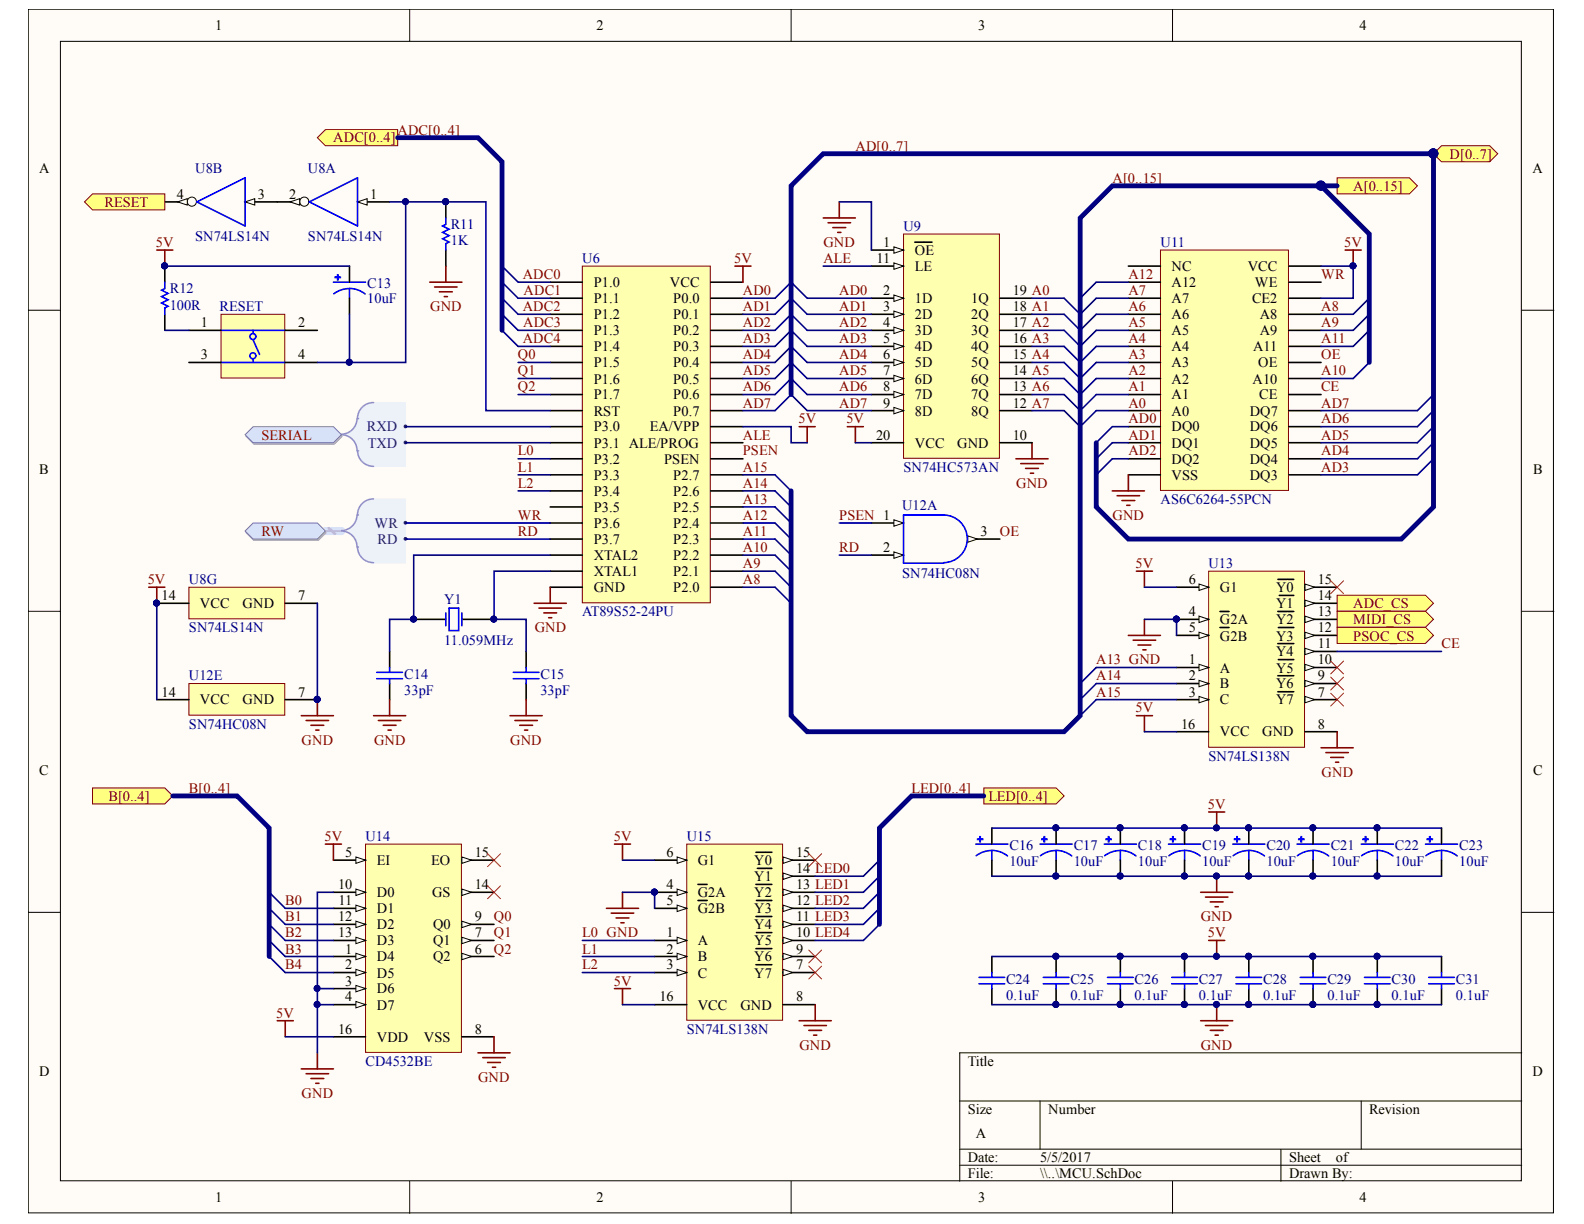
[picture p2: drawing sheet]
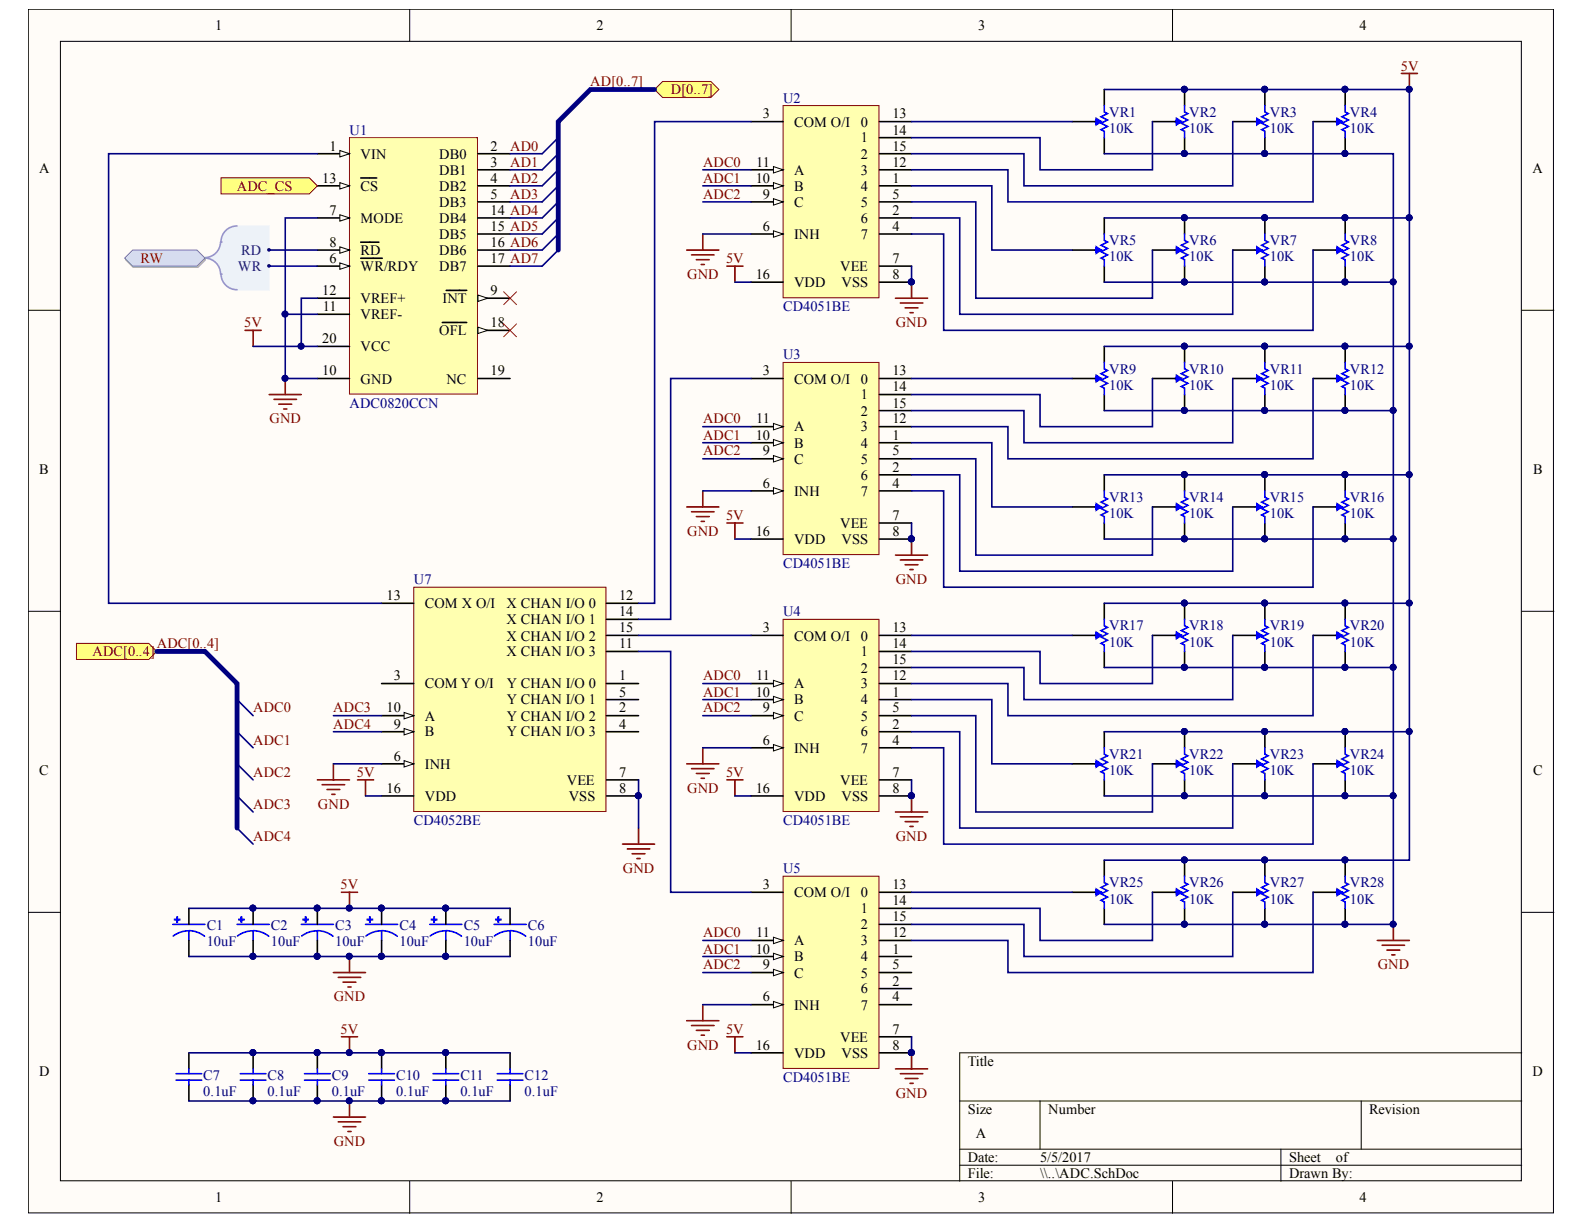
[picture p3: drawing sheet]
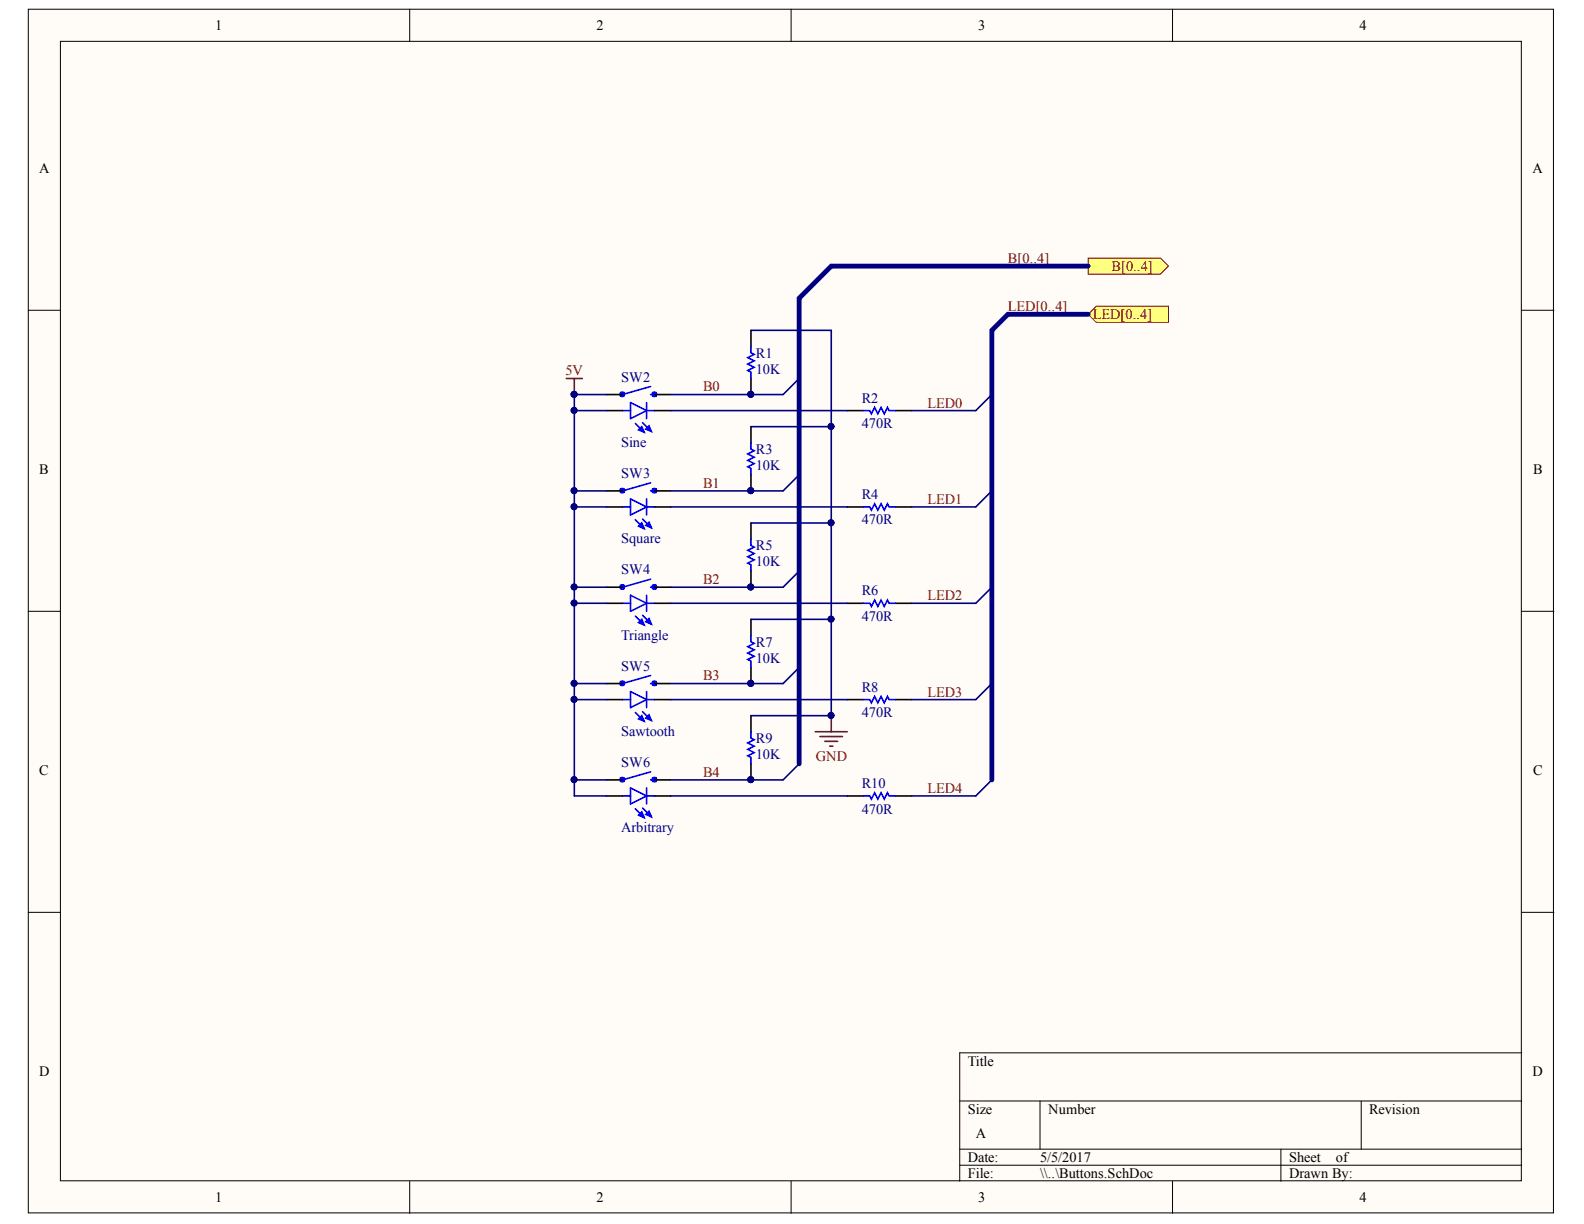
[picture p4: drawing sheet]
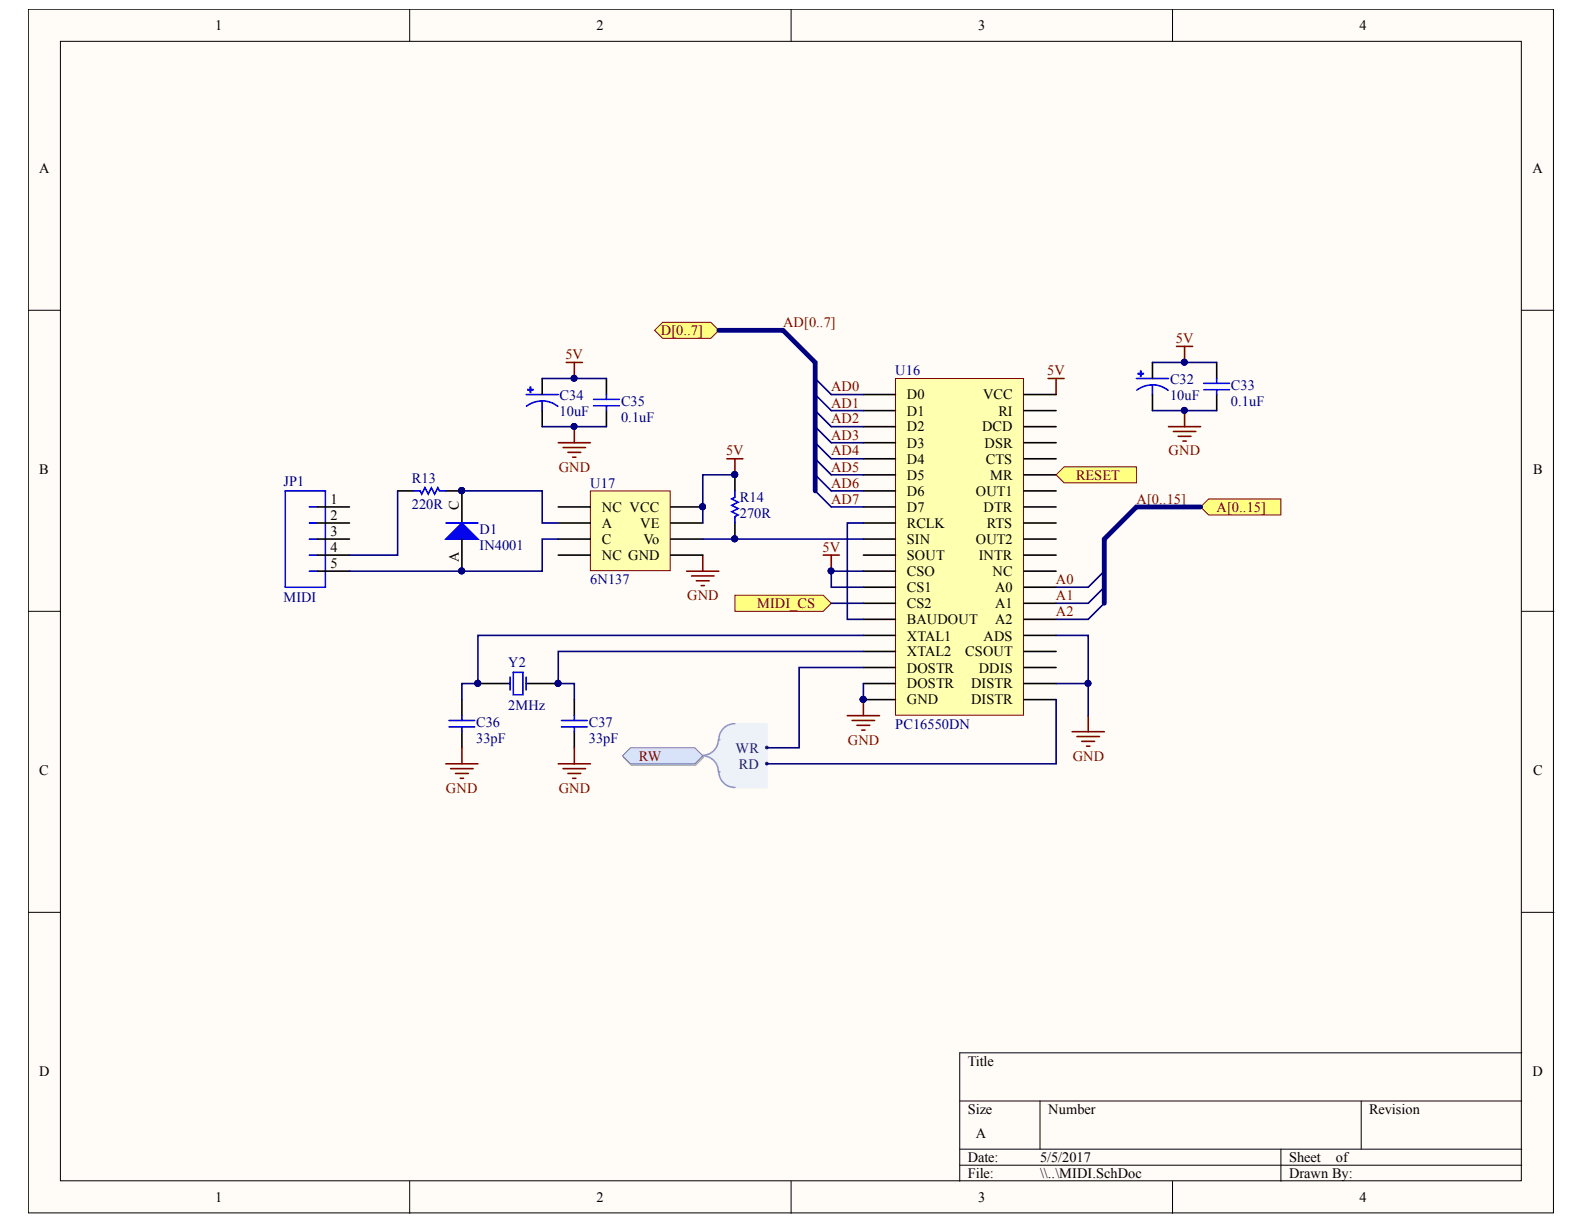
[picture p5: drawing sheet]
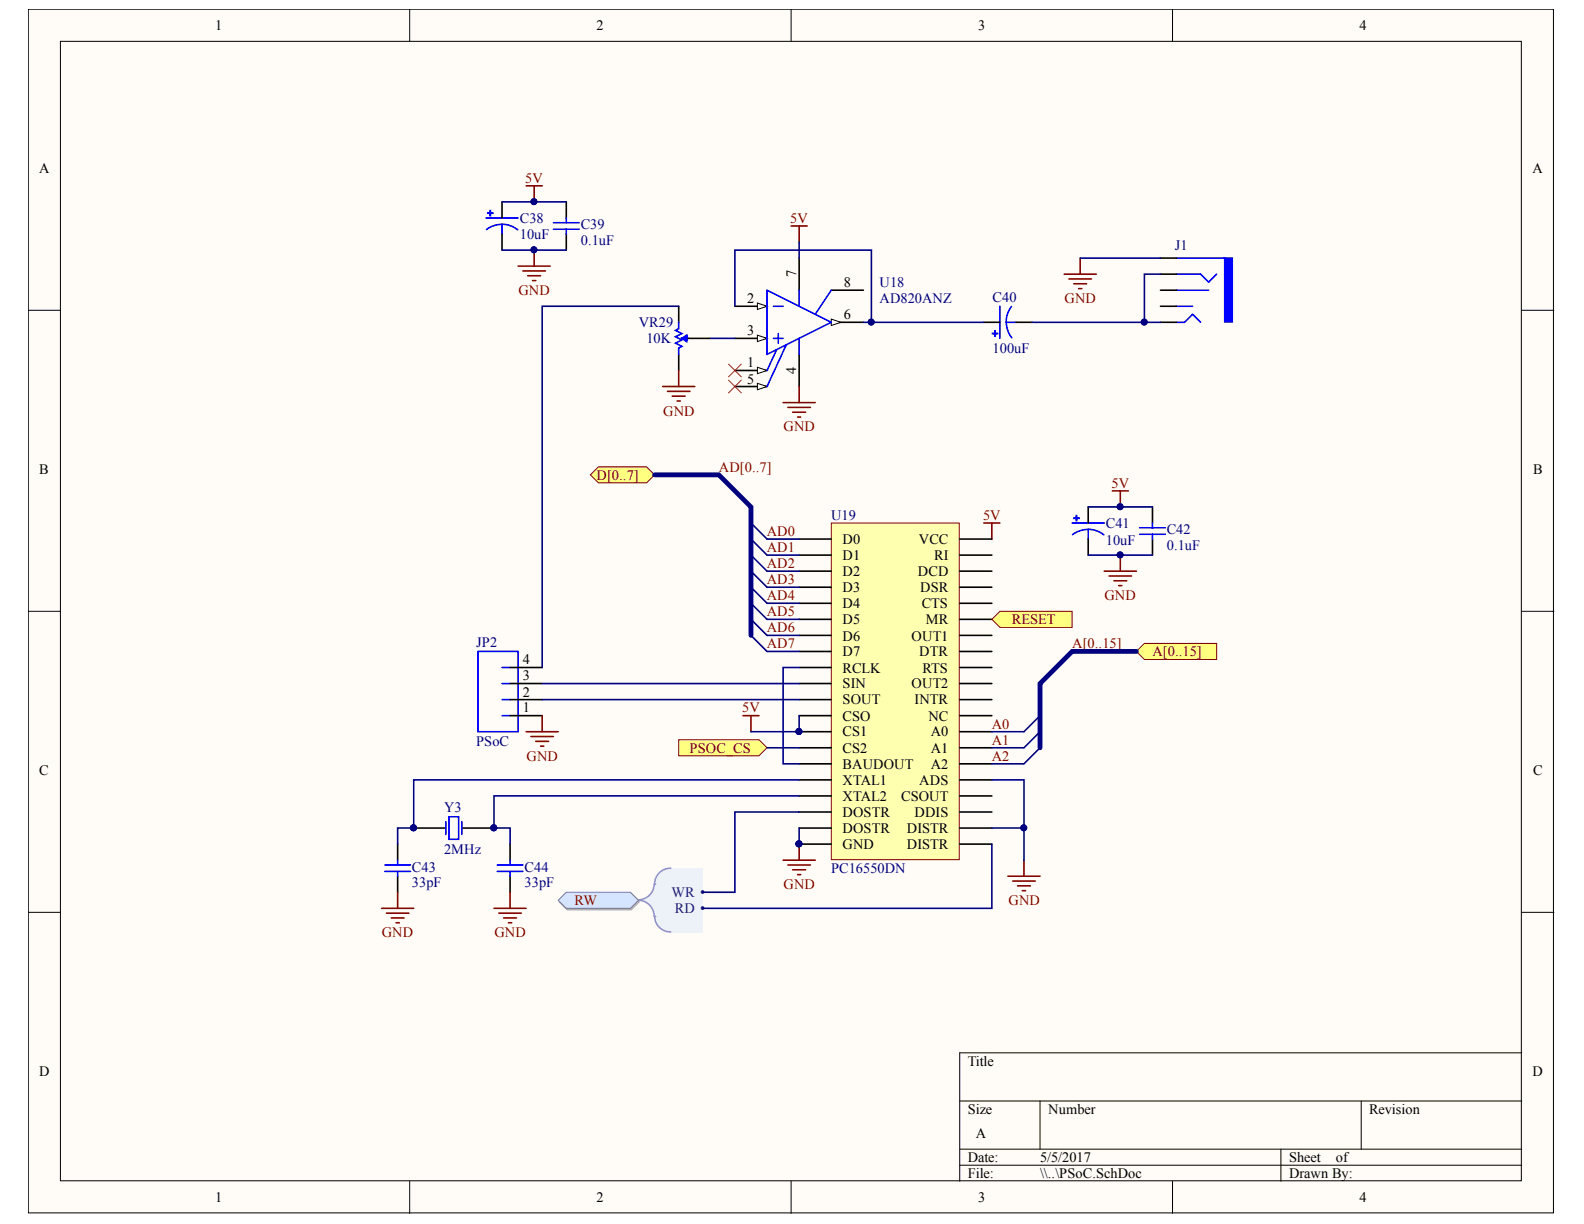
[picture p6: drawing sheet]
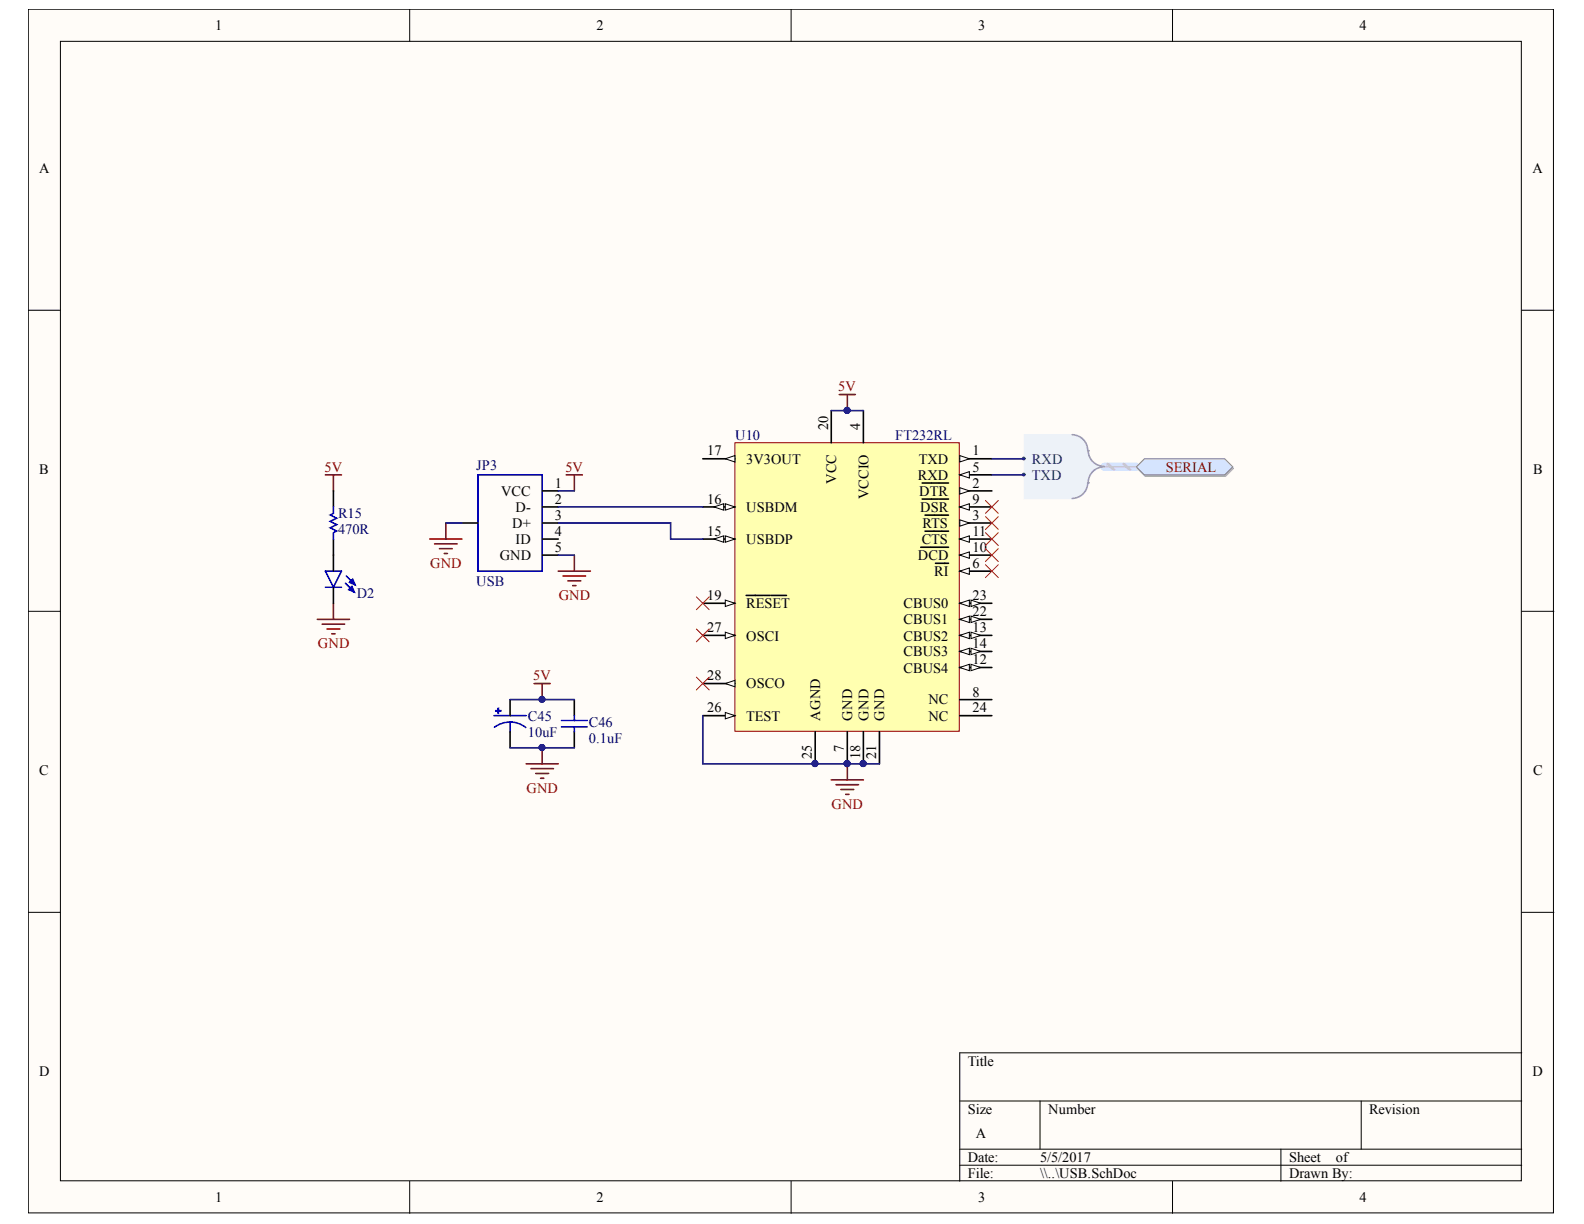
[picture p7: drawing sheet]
# Altium project Synthdude.PrjPcb
7 sheets, 124 parts. Net scope: hierarchical (ports join the sheet entries above them; power ports are global).
Board file: Synthdude.PcbDoc
Sheets:
  Synthdude.SchDoc
    U_MCU = MCU.SchDoc
    U_MIDI = MIDI.SchDoc
    U_USB = USB.SchDoc
    U_PSoC = PSoC.SchDoc
    U_Buttons = Buttons.SchDoc
    U_ADC = ADC.SchDoc

## Sheet Synthdude.SchDoc
size A; SheetNumber: 1; SheetTotal: 7

### Sub-sheets
U_ADC = ADC.SchDoc: D[0..7] (bidir), ADC[0..4] (in), RW (harness RW), ADC_CS (in)
U_Buttons = Buttons.SchDoc: B[0..4] (out), LED[0..4] (in)
U_MCU = MCU.SchDoc: D[0..7] (bidir), A[0..15] (out), SERIAL (harness UART), ADC_CS (out), MIDI_CS (out), PSOC_CS (out), RW (harness RW), ADC[0..4] (out), RESET (out), B[0..4] (in), LED[0..4] (out)
U_MIDI = MIDI.SchDoc: D[0..7] (bidir), MIDI_CS (in), A[0..15] (in), RESET (in), RW (harness RW)
U_PSoC = PSoC.SchDoc: D[0..7] (bidir), PSOC_CS (in), RESET (in), A[0..15] (in), RW (harness RW)
U_USB = USB.SchDoc: SERIAL (harness UART)

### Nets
NetU1_13: sheet U_MCU/ADC_CS, sheet U_ADC/ADC_CS
NetU8_4: sheet U_MCU/RESET, sheet U_MIDI/RESET, sheet U_PSoC/RESET
NetU13_12: sheet U_MCU/PSOC_CS, sheet U_PSoC/PSOC_CS
NetU13_13: sheet U_MCU/MIDI_CS, sheet U_MIDI/MIDI_CS

### Buses and harness runs
bus sheet U_ADC/ADC[0..4] = sheet U_MCU/ADC[0..4]
bus sheet U_ADC/D[0..7] = sheet U_MCU/D[0..7] = sheet U_MIDI/D[0..7] = sheet U_PSoC/D[0..7]
bus sheet U_Buttons/B[0..4] = sheet U_MCU/B[0..4]
bus sheet U_Buttons/LED[0..4] = sheet U_MCU/LED[0..4]
bus sheet U_MCU/A[0..15] = sheet U_MIDI/A[0..15] = sheet U_PSoC/A[0..15]
harness sheet U_ADC/RW = sheet U_MCU/RW = sheet U_MIDI/RW = sheet U_PSoC/RW
harness sheet U_MCU/SERIAL = sheet U_USB/SERIAL

## Sheet MCU.SchDoc
size A; SheetNumber: 2; SheetTotal: 7

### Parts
C13  10uF  [CPOL-RADIAL]
C14  33pF  [CAP-PTH]
C15  33pF  [CAP-PTH]
C16  10uF  [CPOL-RADIAL]
C17  10uF  [CPOL-RADIAL]
C18  10uF  [CPOL-RADIAL]
C19  10uF  [CPOL-RADIAL]
C20  10uF  [CPOL-RADIAL]
C21  10uF  [CPOL-RADIAL]
C22  10uF  [CPOL-RADIAL]
C23  10uF  [CPOL-RADIAL]
C24  0.1uF  [CAP-PTH]
C25  0.1uF  [CAP-PTH]
C26  0.1uF  [CAP-PTH]
C27  0.1uF  [CAP-PTH]
C28  0.1uF  [CAP-PTH]
C29  0.1uF  [CAP-PTH]
C30  0.1uF  [CAP-PTH]
C31  0.1uF  [CAP-PTH]
R11  1K  [RESISTOR]
R12  100R  [RESISTOR]
RESET  (no value)  [TACTILE_SWITCH]
U6  AT89S52-24PU  [PDIP-40]
U8  SN74LS14N  [N0014A]  (parts A,B,G of 7)
U9  SN74HC573AN  [N0020A]
U11  AS6C6264-55PCN  [PDIP-28]
U12  SN74HC08N  [N0014A]  (parts A,E of 5)
U13  SN74LS138N  [N0016A]
U14  CD4532BE  [N0016A]
U15  SN74LS138N  [N0016A]
Y1  11.059MHz  [CRYSTAL_PTH]

### Ports
A[0..15] (out), ADC[0..4] (out), ADC_CS (out), B[0..4] (in), D[0..7] (bidir), LED[0..4] (out), MIDI_CS (out), PSOC_CS (out), RESET (out), RW (harness RW), SERIAL (harness UART)

### Harnesses
UART: RXD, TXD
RW: WR, RD

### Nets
5V: C13.1(+) C16.1(+) C17.1(+) C18.1(+) C19.1(+) C20.1(+) C21.1(+) C22.1(+) C23.1(+) C24.1 C25.1 C26.1 C27.1 C28.1 C29.1 C30.1 C31.1 R12.2 U6.31(EA/VPP) U6.40(VCC) U8.14(VCC) U9.20(VCC) U11.26(CE2) U11.28(VCC) U12.14(VCC) U13.6(G1) U13.16(VCC) U14.5(EI) U14.16(VDD) U15.6(G1) U15.16(VCC)
GND: C14.2 C15.2 C16.2(-) C17.2(-) C18.2(-) C19.2(-) C20.2(-) C21.2(-) C22.2(-) C23.2(-) C24.2 C25.2 C26.2 C27.2 C28.2 C29.2 C30.2 C31.2 R11.1 U6.20(GND) U8.7(GND) U9.1(~{OE}) U9.10(GND) U11.14(VSS) U12.7(GND) U13.4(~{G}2A) U13.5(~{G}2B) U13.8(GND) U14.3(D6) U14.4(D7) U14.8(VSS) U14.10(D0) U15.4(~{G}2A) U15.5(~{G}2B) U15.8(GND)
A0: U9.19(1Q) U11.10(A0)
A1: U9.18(2Q) U11.9(A1)
A2: U9.17(3Q) U11.8(A2)
A3: U9.16(4Q) U11.7(A3)
A4: U9.15(5Q) U11.6(A4)
A5: U9.14(6Q) U11.5(A5)
A6: U9.13(7Q) U11.4(A6)
A7: U9.12(8Q) U11.3(A7)
A8: U6.21(P2.0) U11.25(A8)
A9: U6.22(P2.1) U11.24(A9)
A10: U6.23(P2.2) U11.21(A10)
A11: U6.24(P2.3) U11.23(A11)
A12: U6.25(P2.4) U11.2(A12)
A13: U6.26(P2.5) U13.1(A)
A14: U6.27(P2.6) U13.2(B)
A15: U6.28(P2.7) U13.3(C)
AD0: U6.39(P0.0) U9.2(1D) U11.11(DQ0)
AD1: U6.38(P0.1) U9.3(2D) U11.12(DQ1)
AD2: U6.37(P0.2) U9.4(3D) U11.13(DQ2)
AD3: U6.36(P0.3) U9.5(4D) U11.15(DQ3)
AD4: U6.35(P0.4) U9.6(5D) U11.16(DQ4)
AD5: U6.34(P0.5) U9.7(6D) U11.17(DQ5)
AD6: U6.33(P0.6) U9.8(7D) U11.18(DQ6)
AD7: U6.32(P0.7) U9.9(8D) U11.19(DQ7)
ADC0: U6.1(P1.0)
ADC1: U6.2(P1.1)
ADC2: U6.3(P1.2)
ADC3: U6.4(P1.3)
ADC4: U6.5(P1.4)
ALE: U6.30(ALE/PROG) U9.11(LE)
B0: U14.11(D1)
B1: U14.12(D2)
B2: U14.13(D3)
B3: U14.1(D4)
B4: U14.2(D5)
CE: U11.20(CE) U13.11(~{Y4})
L0: U6.12(P3.2) U15.1(A)
L1: U6.13(P3.3) U15.2(B)
L2: U6.14(P3.4) U15.3(C)
LED0: U15.14(~{Y1})
LED1: U15.13(~{Y2})
LED2: U15.12(~{Y3})
LED3: U15.11(~{Y4})
LED4: U15.10(~{Y5})
OE: U11.22(OE) U12.3(1Y)
PSEN: U6.29(PSEN) U12.1(1A)
Q0: U6.6(P1.5) U14.9(Q0)
Q1: U6.7(P1.6) U14.7(Q1)
Q2: U6.8(P1.7) U14.6(Q2)
RD: U6.17(P3.7) U12.2(1B) ; port RW.RD
WR: U6.16(P3.6) U11.27(WE) ; port RW.WR
NetC13_2: C13.2(-) R11.2 RESET.4(T3) U6.9(RST) U8.1(1A)
NetC14_1: C14.1 U6.18(XTAL2) Y1.1(X1)
NetC15_1: C15.1 U6.19(XTAL1) Y1.2(X2)
NetR12_1: R12.1 RESET.1(T1)
NetU1_13: U13.14(~{Y1}) ; port ADC_CS
NetU6_10: U6.10(P3.0) ; port SERIAL.RXD
NetU6_11: U6.11(P3.1) ; port SERIAL.TXD
NetU8_2: U8.2(~{1Y}) U8.3(2A)
NetU8_4: U8.4(~{2Y}) ; port RESET
NetU13_12: U13.12(~{Y3}) ; port PSOC_CS
NetU13_13: U13.13(~{Y2}) ; port MIDI_CS

Not connected (* = marked no-connect by the designer): RESET 2(T2) 3(T3); U6 15(P3.5); U11 1(NC); U13 7(~{Y7})* 9(~{Y6})* 10(~{Y5})* 15(~{Y0})*; U14 14(GS)* 15(EO)*; U15 7(~{Y7})* 9(~{Y6})* 15(~{Y0})*

### Buses and harness runs
bus A[0..15] = port A[0..15]
bus AD[0..7] = port D[0..7]
bus ADC[0..4] = port ADC[0..4]
bus B[0..4] = port B[0..4]
bus LED[0..4] = port LED[0..4]

## Sheet MIDI.SchDoc
size A; SheetNumber: 5; SheetTotal: 7

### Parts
C32  10uF  [CPOL-RADIAL]
C33  0.1uF  [CAP-PTH]
C34  10uF  [CPOL-RADIAL]
C35  0.1uF  [CAP-PTH]
C36  33pF  [CAP-PTH]
C37  33pF  [CAP-PTH]
D1  IN4001  [DIODE-1N4001]
JP1  MIDI  [DIN_5_FEMALE]
R13  220R  [RESISTOR]
R14  270R  [RESISTOR]
U16  PC16550DN  [PDIP-40]
U17  6N137  [PDIP-8]
Y2  2MHz  [CRYSTAL_PTH]

### Ports
A[0..15] (in), D[0..7] (bidir), MIDI_CS (in), RESET (in), RW (harness RW)

### Harnesses
RW: WR, RD

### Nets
5V: C32.1(+) C33.1 C34.1(+) C35.1 R14.2 U16.12(CSO) U16.13(CS1) U16.40(VCC) U17.7(VE) U17.8(VCC)
GND: C32.2(-) C33.2 C34.2(-) C35.2 C36.2 C37.2 U16.19(DOSTR) U16.20(GND) U16.22(DISTR) U16.25(ADS) U17.5(GND)
A0: U16.28(A0)
A1: U16.27(A1)
A2: U16.26(A2)
AD0: U16.1(D0)
AD1: U16.2(D1)
AD2: U16.3(D2)
AD3: U16.4(D3)
AD4: U16.5(D4)
AD5: U16.6(D5)
AD6: U16.7(D6)
AD7: U16.8(D7)
RD: U16.21(DISTR) ; port RW.RD
WR: U16.18(DOSTR) ; port RW.WR
NetC36_1: C36.1 U16.16(XTAL1) Y2.1(X1)
NetC37_1: C37.1 U16.17(XTAL2) Y2.2(X2)
NetD1_A: D1.A JP1.5 U17.3(C)
NetD1_C: D1.C(K) R13.2 U17.2(A)
NetJP1_4: JP1.4 R13.1
NetR14_1: R14.1 U16.10(SIN) U17.6(Vo)
NetU8_4: U16.35(MR) ; port RESET
NetU13_13: U16.14(CS2) ; port MIDI_CS
NetU16_9: U16.9(RCLK) U16.15(BAUDOUT)

Not connected (* = marked no-connect by the designer): JP1 1 2 3; U16 11(SOUT) 23(DDIS) 24(CSOUT) 29(NC) 30(INTR) 31(OUT2) 32(RTS) 33(DTR) 34(OUT1) 36(CTS) 37(DSR) 38(DCD) 39(RI); U17 1(NC) 4(NC)

### Buses and harness runs
bus A[0..15] = port A[0..15]
bus AD[0..7] = port D[0..7]

## Sheet USB.SchDoc
size A; SheetNumber: 7; SheetTotal: 7

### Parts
C45  10uF  [CPOL-RADIAL]
C46  0.1uF  [CAP-PTH]
D2  LED  [LED5MM]  (value not drawn)
JP3  USB  [USB-MICROB]
R15  470R  [RESISTOR]
U10  FT232RL  [SSOP-28_N]

### Ports
SERIAL (harness UART)

### Harnesses
UART: RXD, TXD

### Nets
5V: C45.1(+) C46.1 JP3.1(VCC) R15.1 U10.4(VCCIO) U10.20(VCC)
GND: C45.2(-) C46.2 D2.K JP3.5(GND) JP3.6(SHIELD) U10.7(GND) U10.18(GND) U10.21(GND) U10.25(AGND) U10.26(TEST)
NetD2_A: D2.A R15.2
NetJP3_2: JP3.2(D-) U10.16(USBDM)
NetJP3_3: JP3.3(D+) U10.15(USBDP)
NetU6_10: U10.1(TXD) ; port SERIAL.RXD
NetU6_11: U10.5(RXD) ; port SERIAL.TXD

Not connected (* = marked no-connect by the designer): JP3 4(ID); U10 2(~{DTR}) 3(~{RTS})* 6(~{RI})* 8(NC) 9(~{DSR})* 10(~{DCD})* 11(~{CTS})* 12(CBUS4) 13(CBUS2) 14(CBUS3) 17(3V3OUT) 19(~{RESET})* 22(CBUS1) 23(CBUS0) 24(NC) 27(OSCI)* 28(OSCO)*

## Sheet PSoC.SchDoc
size A; SheetNumber: 6; SheetTotal: 7

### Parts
C38  10uF  [CPOL-RADIAL]
C39  0.1uF  [CAP-PTH]
C40  100uF  [CPOL-RADIAL-100UF-25V]
C41  10uF  [CPOL-RADIAL]
C42  0.1uF  [CAP-PTH]
C43  33pF  [CAP-PTH]
C44  33pF  [CAP-PTH]
J1  (no value)  [AUDIO_JACK]
JP2  PSoC  [JST-PH-4-PTH-HORZ]
U18  AD820ANZ  [ADI-N-8]
U19  PC16550DN  [PDIP-40]
VR29  10K  [ROTARY_POT]
Y3  2MHz  [CRYSTAL_PTH]

### Ports
A[0..15] (in), D[0..7] (bidir), PSOC_CS (in), RESET (in), RW (harness RW)

### Harnesses
RW: WR, RD

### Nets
5V: C38.1(+) C39.1 C41.1(+) C42.1 U18.7(+VS) U19.12(CSO) U19.13(CS1) U19.40(VCC)
GND: C38.2(-) C39.2 C41.2(-) C42.2 C43.2 C44.2 J1.SLEEVE JP2.1 U18.4(-VS) U19.19(DOSTR) U19.20(GND) U19.22(DISTR) U19.25(ADS) VR29.3
A0: U19.28(A0)
A1: U19.27(A1)
A2: U19.26(A2)
AD0: U19.1(D0)
AD1: U19.2(D1)
AD2: U19.3(D2)
AD3: U19.4(D3)
AD4: U19.5(D4)
AD5: U19.6(D5)
AD6: U19.7(D6)
AD7: U19.8(D7)
RD: U19.21(DISTR) ; port RW.RD
WR: U19.18(DOSTR) ; port RW.WR
NetC40_1: C40.1(+) U18.2(-IN) U18.6(VOUT)
NetC40_2: C40.2(-) J1.RING J1.TIP
NetC43_1: C43.1 U19.16(XTAL1) Y3.1(X1)
NetC44_1: C44.1 U19.17(XTAL2) Y3.2(X2)
NetJP2_2: JP2.2 U19.11(SOUT)
NetJP2_3: JP2.3 U19.10(SIN)
NetJP2_4: JP2.4 VR29.1
NetU8_4: U19.35(MR) ; port RESET
NetU13_12: U19.14(CS2) ; port PSOC_CS
NetU18_3: U18.3(+IN) VR29.2
NetU19_9: U19.9(RCLK) U19.15(BAUDOUT)

Not connected (* = marked no-connect by the designer): J1 RSH TSH; U18 1(NULL)* 5(NULL)* 8(NC); U19 23(DDIS) 24(CSOUT) 29(NC) 30(INTR) 31(OUT2) 32(RTS) 33(DTR) 34(OUT1) 36(CTS) 37(DSR) 38(DCD) 39(RI)

### Buses and harness runs
bus A[0..15] = port A[0..15]
bus AD[0..7] = port D[0..7]

## Sheet Buttons.SchDoc
size A; SheetNumber: 4; SheetTotal: 7

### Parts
R1  10K  [RESISTOR]
R2  470R  [RESISTOR]
R3  10K  [RESISTOR]
R4  470R  [RESISTOR]
R5  10K  [RESISTOR]
R6  470R  [RESISTOR]
R7  10K  [RESISTOR]
R8  470R  [RESISTOR]
R9  10K  [RESISTOR]
R10  470R  [RESISTOR]
SW2  Sine  [TACTILE-PTH-LED]
SW3  Square  [TACTILE-PTH-LED]
SW4  Triangle  [TACTILE-PTH-LED]
SW5  Sawtooth  [TACTILE-PTH-LED]
SW6  Arbitrary  [TACTILE-PTH-LED]

### Ports
B[0..4] (out), LED[0..4] (in)

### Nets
5V: SW2.4 SW2.A SW3.4 SW3.A SW4.4 SW4.A SW5.4 SW5.A SW6.4 SW6.A
GND: R1.1 R3.1 R5.1 R7.1 R9.1
B0: R1.2 SW2.2
B1: R3.2 SW3.2
B2: R5.2 SW4.2
B3: R7.2 SW5.2
B4: R9.2 SW6.2
LED0: R2.1
LED1: R4.1
LED2: R6.1
LED3: R8.1
LED4: R10.1
NetR2_2: R2.2 SW2.C
NetR4_2: R4.2 SW3.C
NetR6_2: R6.2 SW4.C
NetR8_2: R8.2 SW5.C
NetR10_2: R10.2 SW6.C

### Buses and harness runs
bus B[0..4] = port B[0..4]
bus LED[0..4] = port LED[0..4]

## Sheet ADC.SchDoc
size A; SheetNumber: 3; SheetTotal: 7

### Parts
C1  10uF  [CPOL-RADIAL]
C2  10uF  [CPOL-RADIAL]
C3  10uF  [CPOL-RADIAL]
C4  10uF  [CPOL-RADIAL]
C5  10uF  [CPOL-RADIAL]
C6  10uF  [CPOL-RADIAL]
C7  0.1uF  [CAP-PTH]
C8  0.1uF  [CAP-PTH]
C9  0.1uF  [CAP-PTH]
C10  0.1uF  [CAP-PTH]
C11  0.1uF  [CAP-PTH]
C12  0.1uF  [CAP-PTH]
U1  ADC0820CCN  [N20A]
U2  CD4051BE  [N0016A]
U3  CD4051BE  [N0016A]
U4  CD4051BE  [N0016A]
U5  CD4051BE  [N0016A]
U7  CD4052BE  [N0016A]
VR1  10K  [LINEAR_POT]
VR2  10K  [LINEAR_POT]
VR3  10K  [LINEAR_POT]
VR4  10K  [LINEAR_POT]
VR5  10K  [LINEAR_POT]
VR6  10K  [LINEAR_POT]
VR7  10K  [LINEAR_POT]
VR8  10K  [LINEAR_POT]
VR9  10K  [LINEAR_POT]
VR10  10K  [LINEAR_POT]
VR11  10K  [LINEAR_POT]
VR12  10K  [LINEAR_POT]
VR13  10K  [LINEAR_POT]
VR14  10K  [LINEAR_POT]
VR15  10K  [LINEAR_POT]
VR16  10K  [LINEAR_POT]
VR17  10K  [LINEAR_POT]
VR18  10K  [LINEAR_POT]
VR19  10K  [LINEAR_POT]
VR20  10K  [LINEAR_POT]
VR21  10K  [LINEAR_POT]
VR22  10K  [LINEAR_POT]
VR23  10K  [LINEAR_POT]
VR24  10K  [LINEAR_POT]
VR25  10K  [ROTARY_POT]
VR26  10K  [ROTARY_POT]
VR27  10K  [ROTARY_POT]
VR28  10K  [ROTARY_POT]

### Ports
ADC[0..4] (in), ADC_CS (in), D[0..7] (bidir), RW (harness RW)

### Harnesses
RW: WR, RD

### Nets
5V: C1.1(+) C2.1(+) C3.1(+) C4.1(+) C5.1(+) C6.1(+) C7.1 C8.1 C9.1 C10.1 C11.1 C12.1 U1.12(VREF+) U1.20(VCC) U2.16(VDD) U3.16(VDD) U4.16(VDD) U5.16(VDD) U7.16(VDD) VR1.1 VR2.1 VR3.1 VR4.1 VR5.1 VR6.1 VR7.1 VR8.1 VR9.1 VR10.1 VR11.1 VR12.1 VR13.1 VR14.1 VR15.1 VR16.1 VR17.1 VR18.1 VR19.1 VR20.1 VR21.1 VR22.1 VR23.1 VR24.1 VR25.1 VR26.1 VR27.1 VR28.1
GND: C1.2(-) C2.2(-) C3.2(-) C4.2(-) C5.2(-) C6.2(-) C7.2 C8.2 C9.2 C10.2 C11.2 C12.2 U1.7(MODE) U1.10(GND) U1.11(VREF-) U2.6(INH) U2.7(VEE) U2.8(VSS) U3.6(INH) U3.7(VEE) U3.8(VSS) U4.6(INH) U4.7(VEE) U4.8(VSS) U5.6(INH) U5.7(VEE) U5.8(VSS) U7.6(INH) U7.7(VEE) U7.8(VSS) VR1.3 VR2.3 VR3.3 VR4.3 VR5.3 VR6.3 VR7.3 VR8.3 VR9.3 VR10.3 VR11.3 VR12.3 VR13.3 VR14.3 VR15.3 VR16.3 VR17.3 VR18.3 VR19.3 VR20.3 VR21.3 VR22.3 VR23.3 VR24.3 VR25.3 VR26.3 VR27.3 VR28.3
AD0: U1.2(DB0)
AD1: U1.3(DB1)
AD2: U1.4(DB2)
AD3: U1.5(DB3)
AD4: U1.14(DB4)
AD5: U1.15(DB5)
AD6: U1.16(DB6)
AD7: U1.17(DB7)
ADC0: U2.11(A) U3.11(A) U4.11(A) U5.11(A)
ADC1: U2.10(B) U3.10(B) U4.10(B) U5.10(B)
ADC2: U2.9(C) U3.9(C) U4.9(C) U5.9(C)
ADC3: U7.10(A)
ADC4: U7.9(B)
RD: U1.8(~{RD}) ; port RW.RD
WR: U1.6(~{WR}/RDY) ; port RW.WR
NetU1_1: U1.1(VIN) U7.13(COM_X_O/I)
NetU1_13: U1.13(~{CS}) ; port ADC_CS
NetU2_1: U2.1(4) VR5.2
NetU2_2: U2.2(6) VR7.2
NetU2_3: U2.3(COM_O/I) U7.12(X_CHAN_I/O_0)
NetU2_4: U2.4(7) VR8.2
NetU2_5: U2.5 VR6.2
NetU2_12: U2.12(3) VR4.2
NetU2_13: U2.13(0) VR1.2
NetU2_14: U2.14(1) VR2.2
NetU2_15: U2.15(2) VR3.2
NetU3_1: U3.1(4) VR13.2
NetU3_2: U3.2(6) VR15.2
NetU3_3: U3.3(COM_O/I) U7.14(X_CHAN_I/O_1)
NetU3_4: U3.4(7) VR16.2
NetU3_5: U3.5 VR14.2
NetU3_12: U3.12(3) VR12.2
NetU3_13: U3.13(0) VR9.2
NetU3_14: U3.14(1) VR10.2
NetU3_15: U3.15(2) VR11.2
NetU4_1: U4.1(4) VR21.2
NetU4_2: U4.2(6) VR23.2
NetU4_3: U4.3(COM_O/I) U7.15(X_CHAN_I/O_2)
NetU4_4: U4.4(7) VR24.2
NetU4_5: U4.5 VR22.2
NetU4_12: U4.12(3) VR20.2
NetU4_13: U4.13(0) VR17.2
NetU4_14: U4.14(1) VR18.2
NetU4_15: U4.15(2) VR19.2
NetU5_3: U5.3(COM_O/I) U7.11(X_CHAN_I/O_3)
NetU5_12: U5.12(3) VR28.2
NetU5_13: U5.13(0) VR25.2
NetU5_14: U5.14(1) VR26.2
NetU5_15: U5.15(2) VR27.2

Not connected (* = marked no-connect by the designer): U1 9(~{INT})* 18(~{OFL})* 19(NC); U5 1(4) 2(6) 4(7) 5; U7 1(Y_CHAN_I/O_0) 2(Y_CHAN_I/O_2) 3(COM_Y_O/I) 4(Y_CHAN_I/O_3) 5(Y_CHAN_I/O_1)

### Buses and harness runs
bus AD[0..7] = port D[0..7]
bus ADC[0..4] = port ADC[0..4]

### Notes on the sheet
- Labels drawn without touching a wire or pin: ADC0, ADC1, ADC2, ADC3, ADC4

## Nets that join several sheets
5V: MCU (31 pins), MIDI (10 pins), USB (6 pins), PSoC (8 pins), Buttons (10 pins), ADC (47 pins)
GND: MCU (35 pins), MIDI (11 pins), USB (10 pins), PSoC (14 pins), Buttons (5 pins), ADC (58 pins)
A0: MCU (U9.19 U11.10), MIDI (U16.28), PSoC (U19.28)
A1: MCU (U9.18 U11.9), MIDI (U16.27), PSoC (U19.27)
A2: MCU (U9.17 U11.8), MIDI (U16.26), PSoC (U19.26)
AD0: MCU (U6.39 U9.2 U11.11), MIDI (U16.1), PSoC (U19.1), ADC (U1.2)
AD1: MCU (U6.38 U9.3 U11.12), MIDI (U16.2), PSoC (U19.2), ADC (U1.3)
AD2: MCU (U6.37 U9.4 U11.13), MIDI (U16.3), PSoC (U19.3), ADC (U1.4)
AD3: MCU (U6.36 U9.5 U11.15), MIDI (U16.4), PSoC (U19.4), ADC (U1.5)
AD4: MCU (U6.35 U9.6 U11.16), MIDI (U16.5), PSoC (U19.5), ADC (U1.14)
AD5: MCU (U6.34 U9.7 U11.17), MIDI (U16.6), PSoC (U19.6), ADC (U1.15)
AD6: MCU (U6.33 U9.8 U11.18), MIDI (U16.7), PSoC (U19.7), ADC (U1.16)
AD7: MCU (U6.32 U9.9 U11.19), MIDI (U16.8), PSoC (U19.8), ADC (U1.17)
ADC0: MCU (U6.1), ADC (U2.11 U3.11 U4.11 U5.11)
ADC1: MCU (U6.2), ADC (U2.10 U3.10 U4.10 U5.10)
ADC2: MCU (U6.3), ADC (U2.9 U3.9 U4.9 U5.9)
ADC3: MCU (U6.4), ADC (U7.10)
ADC4: MCU (U6.5), ADC (U7.9)
B0: MCU (U14.11), Buttons (R1.2 SW2.2)
B1: MCU (U14.12), Buttons (R3.2 SW3.2)
B2: MCU (U14.13), Buttons (R5.2 SW4.2)
B3: MCU (U14.1), Buttons (R7.2 SW5.2)
B4: MCU (U14.2), Buttons (R9.2 SW6.2)
LED0: MCU (U15.14), Buttons (R2.1)
LED1: MCU (U15.13), Buttons (R4.1)
LED2: MCU (U15.12), Buttons (R6.1)
LED3: MCU (U15.11), Buttons (R8.1)
LED4: MCU (U15.10), Buttons (R10.1)
NetU1_13: MCU (U13.14), ADC (U1.13)
NetU6_10: MCU (U6.10), USB (U10.1)
NetU6_11: MCU (U6.11), USB (U10.5)
NetU8_4: MCU (U8.4), MIDI (U16.35), PSoC (U19.35)
NetU13_12: MCU (U13.12), PSoC (U19.14)
NetU13_13: MCU (U13.13), MIDI (U16.14)
RD: MCU (U6.17 U12.2), MIDI (U16.21), PSoC (U19.21), ADC (U1.8)
WR: MCU (U6.16 U11.27), MIDI (U16.18), PSoC (U19.18), ADC (U1.6)
